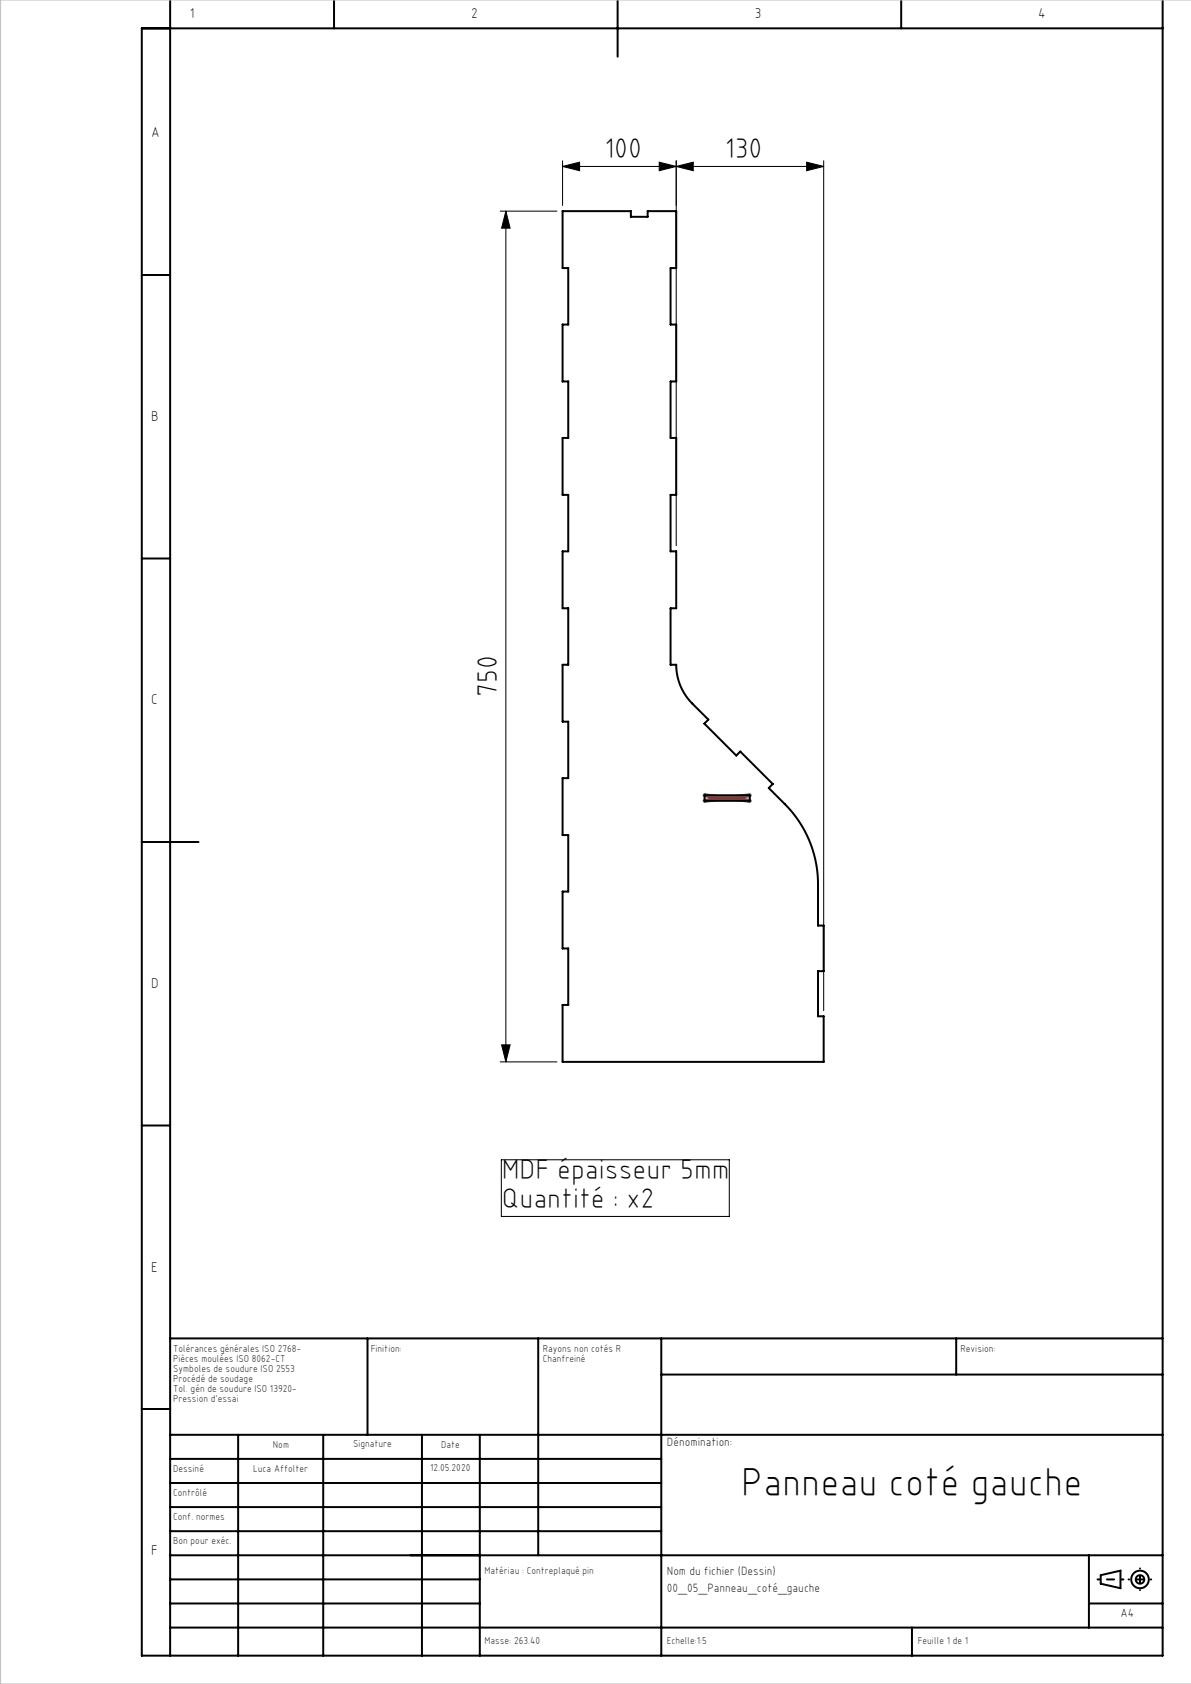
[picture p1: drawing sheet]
<svg xmlns="http://www.w3.org/2000/svg" width="210mm" height="297mm" viewBox="0 0 210 297" stroke-linecap="round" stroke-linejoin="round" font-family="sans-serif">
<g fill="none" stroke="#000" stroke-width=".35">
<path d="M30 0v292M58.9 0v5M108.9 0v10M158.9 0v5M205 0v292h-180v-287h180M99.2 37.2h12v1h3v-1h5v10.1h-1v9.9h1v10.1h-1v9.9h1v10.1h-1v9.9h1v10.1h-1v9.9h1a9.7 9.7 0 0 0 2.9 6.9l2.8 2.8-.7 .7 5.6 5.7 .7-.8 5.8 5.8-.8 .7 2.9 2.8a20 20 0 0 1 5.8 14.1v7.3h1v8.1h-1v7.9h1v8.1h-46v-10.1h1v-9.9h-1v-10.1h1v-9.9h-1v-10.1h1v-9.9h-1v-10.1h1v-9.9h-1v-10.1h1v-9.9h-1v-10.1h1v-9.9h-1v-10.1h1v-9.9h-1zM25 48.5h5M25 98.5h5M25 148.5h10M124.2 140.3h8v.9h-8zM25 198.5h5M30 236.1h175"/>
<path d="M64.8 236.1v17M94.9 236.1v38.2M116.6 236.1v55.9M168.6 236.1v6.3M25 248.5h5M30 253.1h175M30 257.3h86.6M42 253.1v38.9M57 253.1v38.9M74.4 253.1v38.9M84.6 253.1v38.9M116.6 242.4h88.4"/>
<path d="M30 270.1h86.6M30 265.8h86.6M30 261.6h86.6M30 278.6h54.6M30 274.3h175M192 274.3v12.8M194.1 277.8l3.5-.8v3.1l-3.5-.8zM30 287.1h175M30 282.8h54.6M160.8 287.1v4.9M192 282.8h13"/>
<circle cx="201" cy="278.6" r="1.55"/>
<circle cx="201" cy="278.6" r=".75"/>
</g>
<g fill="none" stroke="#000" stroke-width=".18">
<path d="M88.2 37.2h10M89.2 37.2v150.1M89.2 37.2l.7 3h-1.5zM99.2 29.4l3-.8v1.5zM99.2 28.4v7.8M116.2 28.6l3 .8-3 .7zM119.2 29.4l3-.8v1.5zM119.2 28.4v67.8M142.2 28.6l3 .8-3 .7zM145.2 28.4v149.8M145.2 29.4h-46M88.2 187.3h10"/>
<path d="M88.4 184.3h1.5l-.7 3zM88.4 204.5h40.2v10h-40.2z"/>
</g>
<path d="M193.5 278.6h4.6" fill="none" stroke="#000" stroke-width=".35" stroke-dasharray="30.5 1.3 1.3 1.3" stroke-dashoffset="30.1"/>
<path d="M201 276.6v3.8" fill="none" stroke="#000" stroke-width=".35" stroke-dasharray="30.5 1.3 1.3 1.3" stroke-dashoffset="30.5"/>
<path d="M203 278.6h-4" fill="none" stroke="#000" stroke-width=".35" stroke-dasharray="30.5 1.3 1.3 1.3" stroke-dashoffset="30.4"/>
<path d="M124.2 140.3l8 .9M132.2 140.3l-8 .9" fill="none" stroke="#f00" stroke-width=".7"/>
<path d="M210.1 0h-210v297h210" fill="none" stroke="#c0c0c0" stroke-width=".18"/>
<g fill="#000">
<path d="M89.2 37.2l.7 3h-1.5zM88.4 184.3h1.5l-.7 3z"/>
<path d="M99.2 29.4l3-.8v1.5zM116.2 28.6l3 .8-3 .7z"/>
<path d="M142.2 28.6l3 .8-3 .7zM119.2 29.4l3-.8v1.5z"/>
</g>
<text font-size="7.1" x="130.7" y="263.8">Panneau coté gauche</text>
<g font-size="5">
<text x="106.6" y="27.9">100</text>
<text x="127.8" y="27.9">130</text>
<text x="87.7" y="122.9" transform="rotate(-90 87.7 122.9)">750</text>
<text x="88.5" y="208">MDF épaisseur 5mm</text>
<text x="88.5" y="213">Quantité : x2</text>
</g>
<g font-size="2.5">
<text x="33.5" y="3.2">1</text>
<text x="83.1" y="3.2">2</text>
<text x="133.1" y="3.2">3</text>
<text x="183.1" y="3.2">4</text>
<text x="26.7" y="24.2">A</text>
<text x="26.7" y="74.2">B</text>
<text x="26.7" y="124.2">C</text>
<text x="26.7" y="174.3">D</text>
<text x="26.7" y="224.2">E</text>
<text x="26.7" y="274.2">F</text>
</g>
<g font-size="2.1">
<text x="117.6" y="255.1">Dénomination:</text>
<text x="117.6" y="280.8">00_05_Panneau_coté_gauche</text>
<text x="117.6" y="277.8">Nom du fichier (Dessin)</text>
<text x="197.6" y="285.2">A4</text>
</g>
<g font-size="1.8">
<text x="30.5" y="238.5">Tolérances générales ISO 2768-</text>
<text x="65.4" y="238.5">Finition:</text>
<text x="95.7" y="238.5">Rayons non cotés R</text>
<text x="169.3" y="238.5">Revision:</text>
<text x="30.5" y="240.3">Pièces moulées ISO 8062-CT</text>
<text x="30.5" y="242">Symboles de soudure ISO 2553</text>
<text x="30.5" y="243.8">Procédé de soudage</text>
<text x="30.5" y="245.6">Tol. gén de soudure ISO 13920-</text>
<text x="95.7" y="240.3">Chanfreiné</text>
<text x="30.5" y="247.3">Pression d'essai</text>
<text x="48.1" y="255.3">Nom</text>
<text x="62.3" y="255.3">Signature</text>
<text x="77.8" y="255.3">Date</text>
<text x="30.5" y="263.8">Contrôlé</text>
<text x="30.5" y="259.6">Dessiné</text>
<text x="44.7" y="259.6">Luca Affolter</text>
<text x="75.8" y="259.5">12.05.2020</text>
<text x="30.5" y="268.1">Conf. normes</text>
<text x="30.5" y="272.3">Bon pour exéc.</text>
<text x="85.4" y="277.6">Matériau : Contreplaqué pin</text>
<text x="85.4" y="289.9">Masse: 263.40</text>
<text x="117.6" y="289.9">Echelle:1:5</text>
<text x="161.8" y="289.9">Feuille 1 de 1</text>
</g>
</svg>
